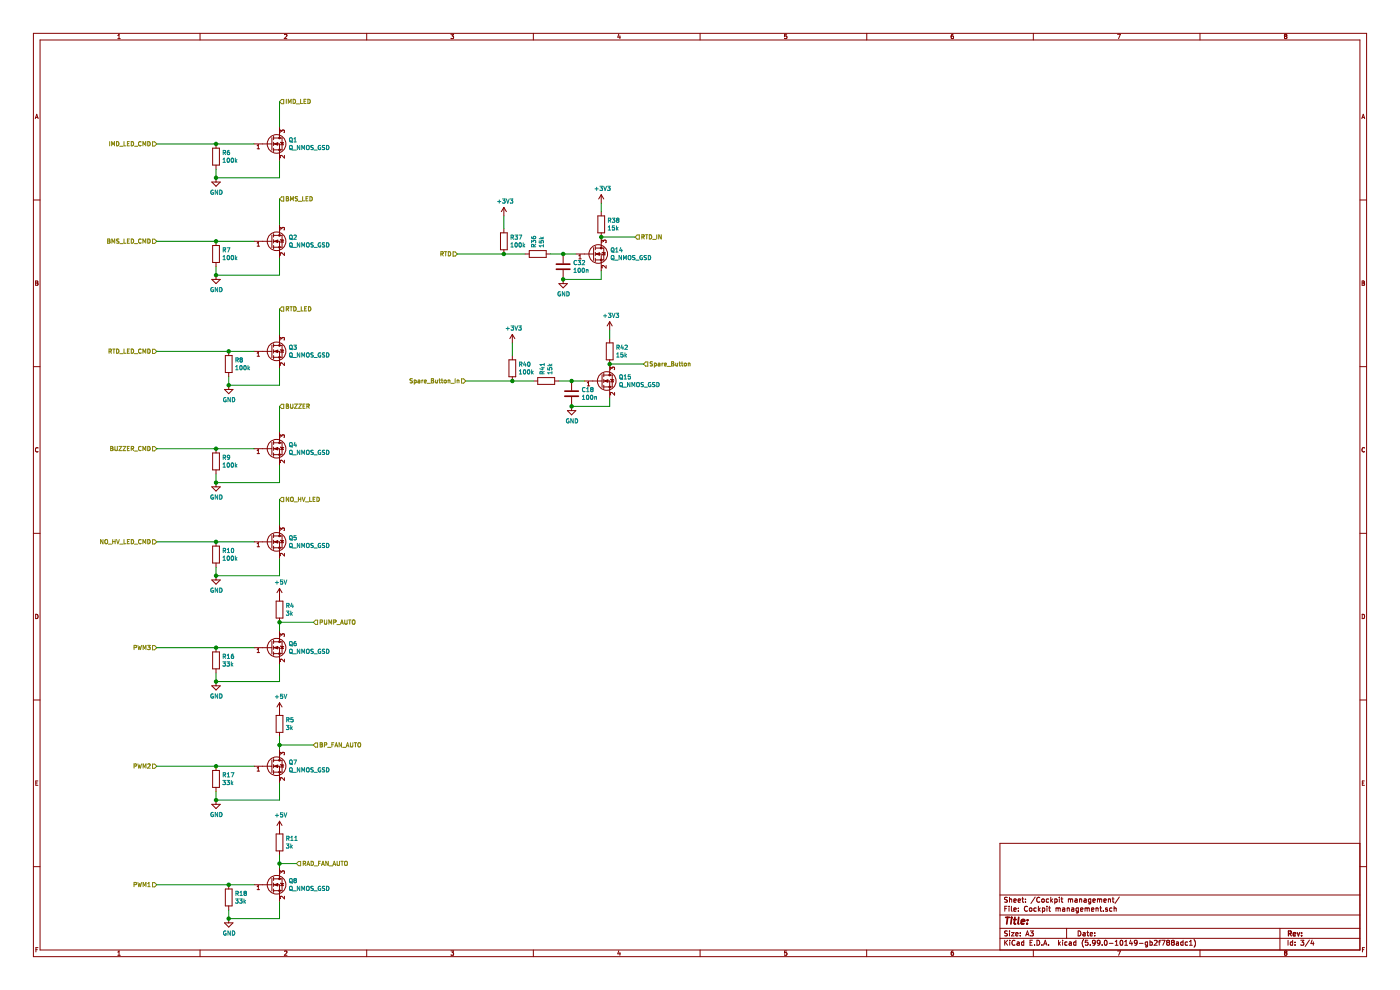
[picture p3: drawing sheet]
EESchema Schematic File Version 4
LIBS:Dash-cache
EELAYER 29 0
EELAYER END
$Descr A3 16535 11693
encoding utf-8
Sheet 2 4
Title ""
Date ""
Rev ""
Comp ""
Comment1 ""
Comment2 ""
Comment3 ""
Comment4 ""
$EndDescr
$Comp
L Device:R R6
U 1 1
P 2550 1850
F 0 "R6" H 2480 1804 50  0000 R CNN
F 1 "100k" H 2480 1895 50  0000 R CNN
F 2 "Resistor_SMD:R_0603_1608Metric_Pad1.05x0.95mm_HandSolder" V 2480 1850 50  0001 C CNN
F 3 "~" H 2550 1850 50  0001 C CNN
	1    2550 1850
	-1   0    0    1   
$EndComp
Connection ~ 2550 1700
Wire Wire Line
	3300 1500 3300 1200
$Comp
L power:GND #PWR04
U 1 1
P 2550 2100
F 0 "#PWR04" H 2550 1850 50  0001 C CNN
F 1 "GND" H 2555 1927 50  0000 C CNN
F 2 "" H 2550 2100 50  0001 C CNN
F 3 "" H 2550 2100 50  0001 C CNN
	1    2550 2100
	1    0    0    -1  
$EndComp
Wire Wire Line
	3300 2100 3300 1900
Connection ~ 2550 2100
Wire Wire Line
	2550 2100 3300 2100
Wire Wire Line
	2550 2100 2550 2000
Text HLabel 3300 1200 2    50   Input ~ 0
IMD_LED
Text HLabel 1850 1700 0    50   Input ~ 0
IMD_LED_CMD
Wire Wire Line
	3300 2650 3300 2350
$Comp
L power:GND #PWR05
U 1 1
P 2550 3250
F 0 "#PWR05" H 2550 3000 50  0001 C CNN
F 1 "GND" H 2555 3077 50  0000 C CNN
F 2 "" H 2550 3250 50  0001 C CNN
F 3 "" H 2550 3250 50  0001 C CNN
	1    2550 3250
	1    0    0    -1  
$EndComp
Wire Wire Line
	3300 3250 3300 3050
Connection ~ 2550 3250
Wire Wire Line
	2550 3250 3300 3250
Wire Wire Line
	2550 3250 2550 3150
Text HLabel 3300 2350 2    50   Input ~ 0
BMS_LED
Text HLabel 1850 2850 0    50   Input ~ 0
BMS_LED_CMD
Wire Wire Line
	3300 3950 3300 3650
$Comp
L power:GND #PWR06
U 1 1
P 2700 4550
F 0 "#PWR06" H 2700 4300 50  0001 C CNN
F 1 "GND" H 2705 4377 50  0000 C CNN
F 2 "" H 2700 4550 50  0001 C CNN
F 3 "" H 2700 4550 50  0001 C CNN
	1    2700 4550
	1    0    0    -1  
$EndComp
Wire Wire Line
	3300 4550 3300 4350
Text HLabel 3300 3650 2    50   Input ~ 0
RTD_LED
Text HLabel 1850 4150 0    50   Input ~ 0
RTD_LED_CMD
Wire Wire Line
	3300 5100 3300 4800
$Comp
L power:GND #PWR07
U 1 1
P 2550 5700
F 0 "#PWR07" H 2550 5450 50  0001 C CNN
F 1 "GND" H 2555 5527 50  0000 C CNN
F 2 "" H 2550 5700 50  0001 C CNN
F 3 "" H 2550 5700 50  0001 C CNN
	1    2550 5700
	1    0    0    -1  
$EndComp
Wire Wire Line
	3300 5700 3300 5500
Connection ~ 2550 5700
Wire Wire Line
	2550 5700 3300 5700
Wire Wire Line
	2550 5700 2550 5600
Text HLabel 3300 4800 2    50   Input ~ 0
BUZZER
Text HLabel 1850 5300 0    50   Input ~ 0
BUZZER_CMD
Wire Wire Line
	3300 6200 3300 5900
$Comp
L power:GND #PWR08
U 1 1
P 2550 6800
F 0 "#PWR08" H 2550 6550 50  0001 C CNN
F 1 "GND" H 2555 6627 50  0000 C CNN
F 2 "" H 2550 6800 50  0001 C CNN
F 3 "" H 2550 6800 50  0001 C CNN
	1    2550 6800
	1    0    0    -1  
$EndComp
Wire Wire Line
	3300 6800 3300 6600
Connection ~ 2550 6800
Wire Wire Line
	2550 6800 3300 6800
Wire Wire Line
	2550 6800 2550 6700
Text HLabel 3300 5900 2    50   Input ~ 0
NO_HV_LED
Text HLabel 1850 6400 0    50   Input ~ 0
NO_HV_LED_CMD
Wire Wire Line
	3300 7450 3300 7350
$Comp
L power:GND #PWR09
U 1 1
P 2550 8050
F 0 "#PWR09" H 2550 7800 50  0001 C CNN
F 1 "GND" H 2555 7877 50  0000 C CNN
F 2 "" H 2550 8050 50  0001 C CNN
F 3 "" H 2550 8050 50  0001 C CNN
	1    2550 8050
	1    0    0    -1  
$EndComp
Wire Wire Line
	3300 8050 3300 7850
Connection ~ 2550 8050
Wire Wire Line
	2550 8050 3300 8050
Wire Wire Line
	2550 8050 2550 7950
Text HLabel 3700 7350 2    50   Input ~ 0
PUMP_AUTO
Text HLabel 1850 7650 0    50   Input ~ 0
PWM3
Wire Wire Line
	3300 7350 3700 7350
$Comp
L power:GND #PWR010
U 1 1
P 2550 9450
F 0 "#PWR010" H 2550 9200 50  0001 C CNN
F 1 "GND" H 2555 9277 50  0000 C CNN
F 2 "" H 2550 9450 50  0001 C CNN
F 3 "" H 2550 9450 50  0001 C CNN
	1    2550 9450
	1    0    0    -1  
$EndComp
Wire Wire Line
	3300 9450 3300 9250
Connection ~ 2550 9450
Wire Wire Line
	2550 9450 3300 9450
Wire Wire Line
	2550 9450 2550 9350
Text HLabel 3700 8800 2    50   Input ~ 0
BP_FAN_AUTO
Text HLabel 1850 9050 0    50   Input ~ 0
PWM2
Wire Wire Line
	3300 8800 3700 8800
$Comp
L power:GND #PWR011
U 1 1
P 2700 10850
F 0 "#PWR011" H 2700 10600 50  0001 C CNN
F 1 "GND" H 2705 10677 50  0000 C CNN
F 2 "" H 2700 10850 50  0001 C CNN
F 3 "" H 2700 10850 50  0001 C CNN
	1    2700 10850
	1    0    0    -1  
$EndComp
Wire Wire Line
	3300 10850 3300 10650
Text HLabel 3500 10200 2    50   Input ~ 0
RAD_FAN_AUTO
Text HLabel 1850 10450 0    50   Input ~ 0
PWM1
$Comp
L Device:R R7
U 1 1
P 2550 3000
F 0 "R7" H 2480 2954 50  0000 R CNN
F 1 "100k" H 2480 3045 50  0000 R CNN
F 2 "Resistor_SMD:R_0603_1608Metric_Pad1.05x0.95mm_HandSolder" V 2480 3000 50  0001 C CNN
F 3 "~" H 2550 3000 50  0001 C CNN
	1    2550 3000
	-1   0    0    1   
$EndComp
Connection ~ 2550 2850
$Comp
L Device:R R8
U 1 1
P 2700 4300
F 0 "R8" H 2630 4254 50  0000 R CNN
F 1 "100k" H 2630 4345 50  0000 R CNN
F 2 "Resistor_SMD:R_0603_1608Metric_Pad1.05x0.95mm_HandSolder" V 2630 4300 50  0001 C CNN
F 3 "~" H 2700 4300 50  0001 C CNN
	1    2700 4300
	-1   0    0    1   
$EndComp
$Comp
L Device:R R9
U 1 1
P 2550 5450
F 0 "R9" H 2480 5404 50  0000 R CNN
F 1 "100k" H 2480 5495 50  0000 R CNN
F 2 "Resistor_SMD:R_0603_1608Metric_Pad1.05x0.95mm_HandSolder" V 2480 5450 50  0001 C CNN
F 3 "~" H 2550 5450 50  0001 C CNN
	1    2550 5450
	-1   0    0    1   
$EndComp
$Comp
L Device:R R10
U 1 1
P 2550 6550
F 0 "R10" H 2480 6504 50  0000 R CNN
F 1 "100k" H 2480 6595 50  0000 R CNN
F 2 "Resistor_SMD:R_0603_1608Metric_Pad1.05x0.95mm_HandSolder" V 2480 6550 50  0001 C CNN
F 3 "~" H 2550 6550 50  0001 C CNN
	1    2550 6550
	-1   0    0    1   
$EndComp
$Comp
L Device:R R16
U 1 1
P 2550 7800
F 0 "R16" H 2480 7754 50  0000 R CNN
F 1 "33k" H 2480 7845 50  0000 R CNN
F 2 "Resistor_SMD:R_0603_1608Metric_Pad1.05x0.95mm_HandSolder" V 2480 7800 50  0001 C CNN
F 3 "~" H 2550 7800 50  0001 C CNN
	1    2550 7800
	-1   0    0    1   
$EndComp
$Comp
L Device:R R17
U 1 1
P 2550 9200
F 0 "R17" H 2480 9154 50  0000 R CNN
F 1 "33k" H 2480 9245 50  0000 R CNN
F 2 "Resistor_SMD:R_0603_1608Metric_Pad1.05x0.95mm_HandSolder" V 2480 9200 50  0001 C CNN
F 3 "~" H 2550 9200 50  0001 C CNN
	1    2550 9200
	-1   0    0    1   
$EndComp
$Comp
L Device:R R18
U 1 1
P 2700 10600
F 0 "R18" H 2630 10554 50  0000 R CNN
F 1 "33k" H 2630 10645 50  0000 R CNN
F 2 "Resistor_SMD:R_0603_1608Metric_Pad1.05x0.95mm_HandSolder" V 2630 10600 50  0001 C CNN
F 3 "~" H 2700 10600 50  0001 C CNN
	1    2700 10600
	-1   0    0    1   
$EndComp
Connection ~ 2550 9050
Connection ~ 2550 7650
Connection ~ 2550 5300
Connection ~ 2550 6400
Wire Wire Line
	2700 4450 2700 4550
Connection ~ 2700 4550
Wire Wire Line
	2700 4550 3300 4550
Wire Wire Line
	2700 4150 3000 4150
Connection ~ 2700 4150
Wire Wire Line
	2550 1700 3000 1700
Wire Wire Line
	2550 2850 3000 2850
Wire Wire Line
	2550 6400 3000 6400
Wire Wire Line
	2550 7650 3000 7650
Wire Wire Line
	2550 9050 3000 9050
Wire Wire Line
	2700 10750 2700 10850
Connection ~ 2700 10850
Wire Wire Line
	2700 10850 3300 10850
Wire Wire Line
	2700 10450 3000 10450
Connection ~ 2700 10450
$Comp
L Device:R R37
U 1 1
P 5950 2850
F 0 "R37" H 5880 2804 50  0000 R CNN
F 1 "100k" H 5880 2895 50  0000 R CNN
F 2 "Resistor_SMD:R_0603_1608Metric_Pad1.05x0.95mm_HandSolder" V 5880 2850 50  0001 C CNN
F 3 "~" H 5950 2850 50  0001 C CNN
	1    5950 2850
	-1   0    0    1   
$EndComp
$Comp
L Device:C C32
U 1 1
P 6650 3150
F 0 "C32" H 6765 3196 50  0000 L CNN
F 1 "100n" H 6765 3105 50  0000 L CNN
F 2 "Capacitor_SMD:C_0805_2012Metric_Pad1.15x1.40mm_HandSolder" H 6688 3000 50  0001 C CNN
F 3 "~" H 6650 3150 50  0001 C CNN
	1    6650 3150
	1    0    0    -1  
$EndComp
Wire Wire Line
	6650 3000 6800 3000
Wire Wire Line
	7100 3300 7100 3200
Connection ~ 6650 3300
Wire Wire Line
	6650 3300 7100 3300
$Comp
L Device:R R36
U 1 1
P 6350 3000
F 0 "R36" H 6280 2954 50  0000 R CNN
F 1 "15k" H 6280 3045 50  0000 R CNN
F 2 "Resistor_SMD:R_0603_1608Metric_Pad1.05x0.95mm_HandSolder" V 6280 3000 50  0001 C CNN
F 3 "~" H 6350 3000 50  0001 C CNN
	1    6350 3000
	0    1    1    0   
$EndComp
Wire Wire Line
	5950 2700 5950 2550
$Comp
L power:+3V3 #PWR0122
U 1 1
P 5950 2550
F 0 "#PWR0122" H 5950 2400 50  0001 C CNN
F 1 "+3V3" H 5965 2723 50  0000 C CNN
F 2 "" H 5950 2550 50  0001 C CNN
F 3 "" H 5950 2550 50  0001 C CNN
	1    5950 2550
	1    0    0    -1  
$EndComp
$Comp
L power:+3V3 #PWR0123
U 1 1
P 7100 2400
F 0 "#PWR0123" H 7100 2250 50  0001 C CNN
F 1 "+3V3" H 7115 2573 50  0000 C CNN
F 2 "" H 7100 2400 50  0001 C CNN
F 3 "" H 7100 2400 50  0001 C CNN
	1    7100 2400
	1    0    0    -1  
$EndComp
$Comp
L Device:R R38
U 1 1
P 7100 2650
F 0 "R38" H 7030 2604 50  0000 R CNN
F 1 "15k" H 7030 2695 50  0000 R CNN
F 2 "Resistor_SMD:R_0603_1608Metric_Pad1.05x0.95mm_HandSolder" V 7030 2650 50  0001 C CNN
F 3 "~" H 7100 2650 50  0001 C CNN
	1    7100 2650
	-1   0    0    1   
$EndComp
Wire Wire Line
	7100 2400 7100 2500
$Comp
L power:GND #PWR0124
U 1 1
P 6650 3300
F 0 "#PWR0124" H 6650 3050 50  0001 C CNN
F 1 "GND" H 6655 3127 50  0000 C CNN
F 2 "" H 6650 3300 50  0001 C CNN
F 3 "" H 6650 3300 50  0001 C CNN
	1    6650 3300
	1    0    0    -1  
$EndComp
$Comp
L Device:Q_NMOS_GSD Q14
U 1 1
P 7000 3000
F 0 "Q14" H 7205 3046 50  0000 L CNN
F 1 "Q_NMOS_GSD" H 7205 2955 50  0000 L CNN
F 2 "Package_TO_SOT_SMD:SOT-23" H 7200 3100 50  0001 C CNN
F 3 "~" H 7000 3000 50  0001 C CNN
	1    7000 3000
	1    0    0    -1  
$EndComp
$Comp
L Device:Q_NMOS_GSD Q1
U 1 1
P 3200 1700
F 0 "Q1" H 3405 1746 50  0000 L CNN
F 1 "Q_NMOS_GSD" H 3405 1655 50  0000 L CNN
F 2 "Package_TO_SOT_SMD:SOT-23" H 3400 1800 50  0001 C CNN
F 3 "~" H 3200 1700 50  0001 C CNN
	1    3200 1700
	1    0    0    -1  
$EndComp
$Comp
L Device:Q_NMOS_GSD Q2
U 1 1
P 3200 2850
F 0 "Q2" H 3405 2896 50  0000 L CNN
F 1 "Q_NMOS_GSD" H 3405 2805 50  0000 L CNN
F 2 "Package_TO_SOT_SMD:SOT-23" H 3400 2950 50  0001 C CNN
F 3 "~" H 3200 2850 50  0001 C CNN
	1    3200 2850
	1    0    0    -1  
$EndComp
$Comp
L Device:Q_NMOS_GSD Q3
U 1 1
P 3200 4150
F 0 "Q3" H 3405 4196 50  0000 L CNN
F 1 "Q_NMOS_GSD" H 3405 4105 50  0000 L CNN
F 2 "Package_TO_SOT_SMD:SOT-23" H 3400 4250 50  0001 C CNN
F 3 "~" H 3200 4150 50  0001 C CNN
	1    3200 4150
	1    0    0    -1  
$EndComp
$Comp
L Device:Q_NMOS_GSD Q4
U 1 1
P 3200 5300
F 0 "Q4" H 3405 5346 50  0000 L CNN
F 1 "Q_NMOS_GSD" H 3405 5255 50  0000 L CNN
F 2 "Package_TO_SOT_SMD:SOT-23" H 3400 5400 50  0001 C CNN
F 3 "~" H 3200 5300 50  0001 C CNN
	1    3200 5300
	1    0    0    -1  
$EndComp
$Comp
L Device:Q_NMOS_GSD Q5
U 1 1
P 3200 6400
F 0 "Q5" H 3405 6446 50  0000 L CNN
F 1 "Q_NMOS_GSD" H 3405 6355 50  0000 L CNN
F 2 "Package_TO_SOT_SMD:SOT-23" H 3400 6500 50  0001 C CNN
F 3 "~" H 3200 6400 50  0001 C CNN
	1    3200 6400
	1    0    0    -1  
$EndComp
$Comp
L Device:Q_NMOS_GSD Q6
U 1 1
P 3200 7650
F 0 "Q6" H 3405 7696 50  0000 L CNN
F 1 "Q_NMOS_GSD" H 3405 7605 50  0000 L CNN
F 2 "Package_TO_SOT_SMD:SOT-23" H 3400 7750 50  0001 C CNN
F 3 "~" H 3200 7650 50  0001 C CNN
	1    3200 7650
	1    0    0    -1  
$EndComp
$Comp
L Device:Q_NMOS_GSD Q7
U 1 1
P 3200 9050
F 0 "Q7" H 3405 9096 50  0000 L CNN
F 1 "Q_NMOS_GSD" H 3405 9005 50  0000 L CNN
F 2 "Package_TO_SOT_SMD:SOT-23" H 3400 9150 50  0001 C CNN
F 3 "~" H 3200 9050 50  0001 C CNN
	1    3200 9050
	1    0    0    -1  
$EndComp
$Comp
L Device:Q_NMOS_GSD Q8
U 1 1
P 3200 10450
F 0 "Q8" H 3405 10496 50  0000 L CNN
F 1 "Q_NMOS_GSD" H 3405 10405 50  0000 L CNN
F 2 "Package_TO_SOT_SMD:SOT-23" H 3400 10550 50  0001 C CNN
F 3 "~" H 3200 10450 50  0001 C CNN
	1    3200 10450
	1    0    0    -1  
$EndComp
Wire Wire Line
	2550 5300 3000 5300
Wire Wire Line
	7100 2800 7500 2800
Connection ~ 7100 2800
Text HLabel 7500 2800 2    50   Input ~ 0
RTD_IN
Text HLabel 5400 3000 0    50   Input ~ 0
RTD
Wire Wire Line
	5950 3000 6200 3000
Wire Wire Line
	6500 3000 6650 3000
Connection ~ 6650 3000
Wire Wire Line
	5400 3000 5950 3000
Connection ~ 5950 3000
$Comp
L Device:R R40
U 1 1
P 6050 4350
F 0 "R40" H 5980 4304 50  0000 R CNN
F 1 "100k" H 5980 4395 50  0000 R CNN
F 2 "Resistor_SMD:R_0603_1608Metric_Pad1.05x0.95mm_HandSolder" V 5980 4350 50  0001 C CNN
F 3 "~" H 6050 4350 50  0001 C CNN
	1    6050 4350
	-1   0    0    1   
$EndComp
$Comp
L Device:C C18
U 1 1
P 6750 4650
F 0 "C18" H 6865 4696 50  0000 L CNN
F 1 "100n" H 6865 4605 50  0000 L CNN
F 2 "Capacitor_SMD:C_0805_2012Metric_Pad1.15x1.40mm_HandSolder" H 6788 4500 50  0001 C CNN
F 3 "~" H 6750 4650 50  0001 C CNN
	1    6750 4650
	1    0    0    -1  
$EndComp
Wire Wire Line
	6750 4500 6900 4500
Wire Wire Line
	7200 4800 7200 4700
Connection ~ 6750 4800
Wire Wire Line
	6750 4800 7200 4800
$Comp
L Device:R R41
U 1 1
P 6450 4500
F 0 "R41" H 6380 4454 50  0000 R CNN
F 1 "15k" H 6380 4545 50  0000 R CNN
F 2 "Resistor_SMD:R_0603_1608Metric_Pad1.05x0.95mm_HandSolder" V 6380 4500 50  0001 C CNN
F 3 "~" H 6450 4500 50  0001 C CNN
	1    6450 4500
	0    1    1    0   
$EndComp
Wire Wire Line
	6050 4200 6050 4050
$Comp
L power:+3V3 #PWR0128
U 1 1
P 6050 4050
F 0 "#PWR0128" H 6050 3900 50  0001 C CNN
F 1 "+3V3" H 6065 4223 50  0000 C CNN
F 2 "" H 6050 4050 50  0001 C CNN
F 3 "" H 6050 4050 50  0001 C CNN
	1    6050 4050
	1    0    0    -1  
$EndComp
$Comp
L power:+3V3 #PWR0129
U 1 1
P 7200 3900
F 0 "#PWR0129" H 7200 3750 50  0001 C CNN
F 1 "+3V3" H 7215 4073 50  0000 C CNN
F 2 "" H 7200 3900 50  0001 C CNN
F 3 "" H 7200 3900 50  0001 C CNN
	1    7200 3900
	1    0    0    -1  
$EndComp
$Comp
L Device:R R42
U 1 1
P 7200 4150
F 0 "R42" H 7130 4104 50  0000 R CNN
F 1 "15k" H 7130 4195 50  0000 R CNN
F 2 "Resistor_SMD:R_0603_1608Metric_Pad1.05x0.95mm_HandSolder" V 7130 4150 50  0001 C CNN
F 3 "~" H 7200 4150 50  0001 C CNN
	1    7200 4150
	-1   0    0    1   
$EndComp
Wire Wire Line
	7200 3900 7200 4000
$Comp
L power:GND #PWR0130
U 1 1
P 6750 4800
F 0 "#PWR0130" H 6750 4550 50  0001 C CNN
F 1 "GND" H 6755 4627 50  0000 C CNN
F 2 "" H 6750 4800 50  0001 C CNN
F 3 "" H 6750 4800 50  0001 C CNN
	1    6750 4800
	1    0    0    -1  
$EndComp
$Comp
L Device:Q_NMOS_GSD Q15
U 1 1
P 7100 4500
F 0 "Q15" H 7305 4546 50  0000 L CNN
F 1 "Q_NMOS_GSD" H 7305 4455 50  0000 L CNN
F 2 "Package_TO_SOT_SMD:SOT-23" H 7300 4600 50  0001 C CNN
F 3 "~" H 7100 4500 50  0001 C CNN
	1    7100 4500
	1    0    0    -1  
$EndComp
Wire Wire Line
	7200 4300 7600 4300
Connection ~ 7200 4300
Text HLabel 5500 4500 0    50   Input ~ 0
Spare_Button_In
Wire Wire Line
	6050 4500 6300 4500
Wire Wire Line
	6600 4500 6750 4500
Connection ~ 6750 4500
Wire Wire Line
	5500 4500 6050 4500
Connection ~ 6050 4500
Text HLabel 7600 4300 2    50   Input ~ 0
Spare_Button
Wire Wire Line
	1850 2850 2550 2850
Wire Wire Line
	1850 1700 2550 1700
Wire Wire Line
	1850 4150 2700 4150
Wire Wire Line
	1850 5300 2550 5300
Wire Wire Line
	1850 6400 2550 6400
Wire Wire Line
	1850 7650 2550 7650
Wire Wire Line
	1850 9050 2550 9050
Wire Wire Line
	1850 10450 2700 10450
$Comp
L Device:R R11
U 1 1
P 3300 9950
F 0 "R11" H 3230 9904 50  0000 R CNN
F 1 "3k" H 3230 9995 50  0000 R CNN
F 2 "Resistor_SMD:R_0603_1608Metric_Pad1.05x0.95mm_HandSolder" V 3230 9950 50  0001 C CNN
F 3 "~" H 3300 9950 50  0001 C CNN
	1    3300 9950
	-1   0    0    1   
$EndComp
Wire Wire Line
	3300 10100 3300 10200
Wire Wire Line
	3500 10200 3300 10200
Connection ~ 3300 10200
Wire Wire Line
	3300 10200 3300 10250
$Comp
L Device:R R5
U 1 1
P 3300 8550
F 0 "R5" H 3230 8504 50  0000 R CNN
F 1 "3k" H 3230 8595 50  0000 R CNN
F 2 "Resistor_SMD:R_0603_1608Metric_Pad1.05x0.95mm_HandSolder" V 3230 8550 50  0001 C CNN
F 3 "~" H 3300 8550 50  0001 C CNN
	1    3300 8550
	-1   0    0    1   
$EndComp
Wire Wire Line
	3300 8700 3300 8800
Connection ~ 3300 8800
Wire Wire Line
	3300 8800 3300 8850
$Comp
L Device:R R4
U 1 1
P 3300 7200
F 0 "R4" H 3230 7154 50  0000 R CNN
F 1 "3k" H 3230 7245 50  0000 R CNN
F 2 "Resistor_SMD:R_0603_1608Metric_Pad1.05x0.95mm_HandSolder" V 3230 7200 50  0001 C CNN
F 3 "~" H 3300 7200 50  0001 C CNN
	1    3300 7200
	-1   0    0    1   
$EndComp
Connection ~ 3300 7350
$Comp
L power:+5V #PWR0131
U 1 1
P 3300 7050
F 0 "#PWR0131" H 3300 6900 50  0001 C CNN
F 1 "+5V" H 3315 7223 50  0000 C CNN
F 2 "" H 3300 7050 50  0001 C CNN
F 3 "" H 3300 7050 50  0001 C CNN
	1    3300 7050
	1    0    0    -1  
$EndComp
$Comp
L power:+5V #PWR0132
U 1 1
P 3300 8400
F 0 "#PWR0132" H 3300 8250 50  0001 C CNN
F 1 "+5V" H 3315 8573 50  0000 C CNN
F 2 "" H 3300 8400 50  0001 C CNN
F 3 "" H 3300 8400 50  0001 C CNN
	1    3300 8400
	1    0    0    -1  
$EndComp
$Comp
L power:+5V #PWR0133
U 1 1
P 3300 9800
F 0 "#PWR0133" H 3300 9650 50  0001 C CNN
F 1 "+5V" H 3315 9973 50  0000 C CNN
F 2 "" H 3300 9800 50  0001 C CNN
F 3 "" H 3300 9800 50  0001 C CNN
	1    3300 9800
	1    0    0    -1  
$EndComp
$EndSCHEMATC
